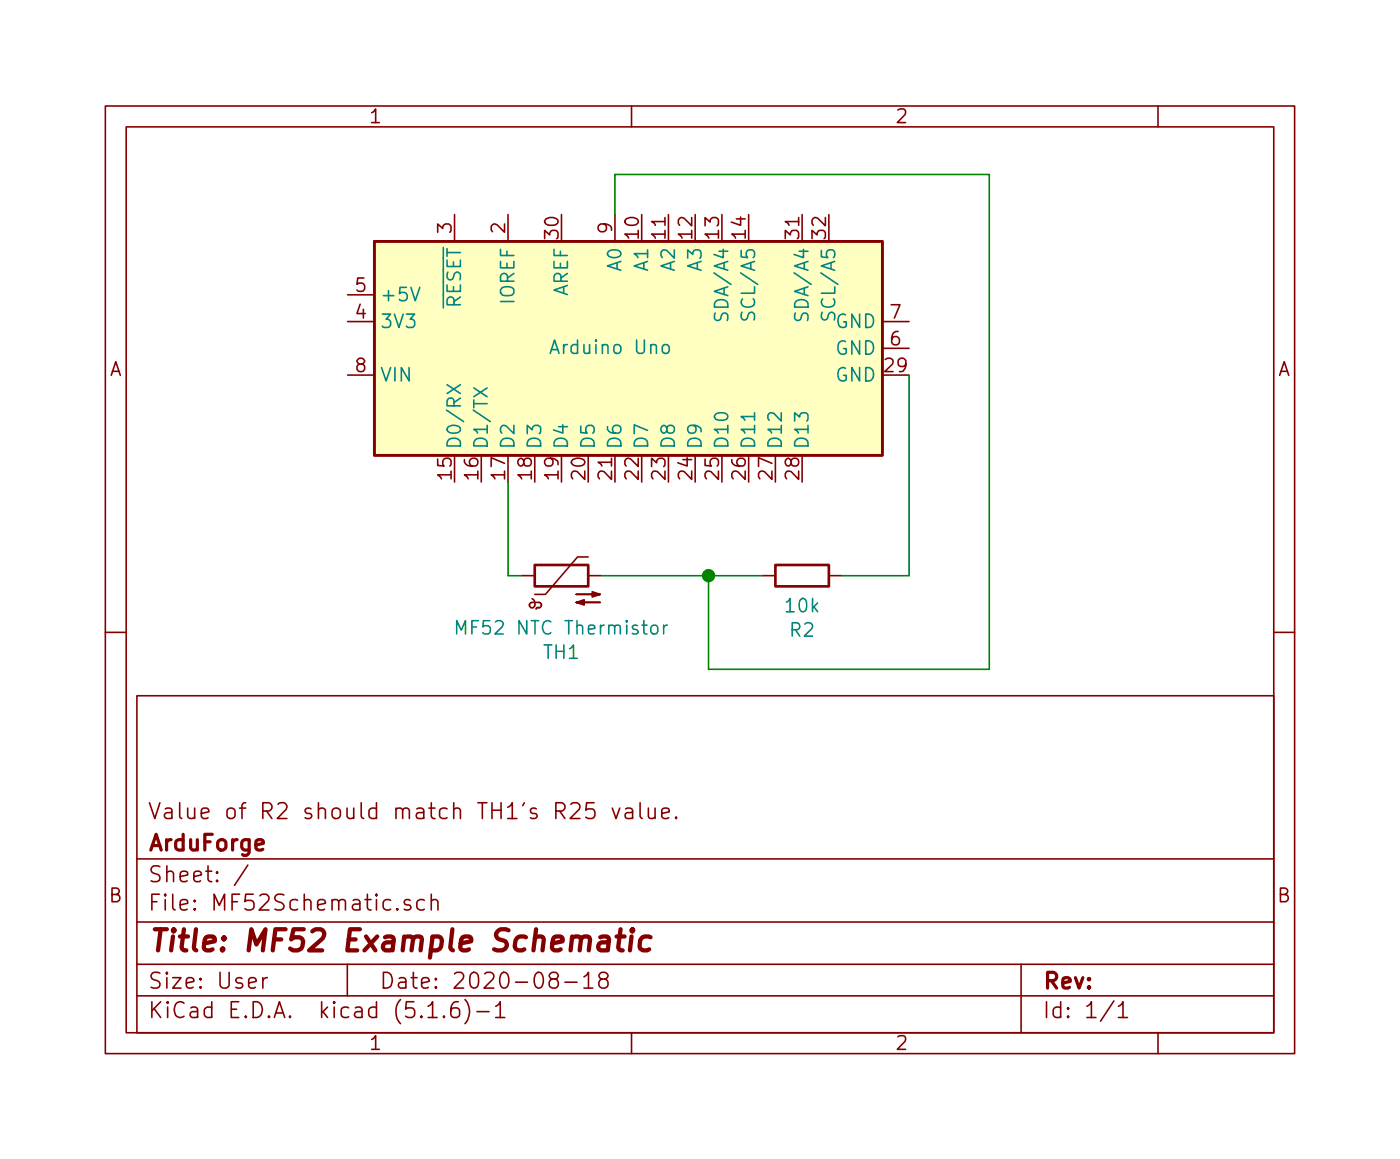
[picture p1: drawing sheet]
<svg xmlns="http://www.w3.org/2000/svg" width="133mm" height="110mm" viewBox="0 0 133 110" stroke-linecap="round" stroke-linejoin="round" font-family="sans-serif">
<g fill="none" stroke="#840000" stroke-width=".15">
<path d="M10 10.1h113v90h-113zM12 12h109v86.1h-109zM60 10.1v1.9M110 10.1v1.9M33 30.5h2.6M33 28h2.6M33 35.6h2.6M43.2 20.4v2.5M48.3 20.4v2.5M58.4 20.4v2.5M83.8 30.5h2.6M83.8 33.1h2.6"/>
<path d="M49.5 54.7h1.3M50.5 56.9a.44 .44 0 0 1 .4 .4 .44 .44 0 0 1-.4 .4l-.2-.2 .1-.3h.9l.1 .2v.2l-.1 .1h-.3l-.1 .1M55.9 52.9h-1l-3.1 3.5h-1M55.9 54.7h1.2M72.4 54.7h1.3M78.7 54.7h1.3M10 60.1h2M13 66.1h108v32h-108zM54.2 76.4l.3-.2 .4 .1a.37 .37 0 0 1 .1 .6l-.8 .8h.9M56.4 76.2h-.7v.7a.65 .65 0 0 1 .7 0 .61 .61 0 0 1 0 .7v.1a.61 .61 0 0 1-.7-.1M58.2 76.7l.3 1 .4-1M59.4 76.8l.2-.1 .4 .1 .1 .1v.8"/>
<path d="M60.1 77.1l-.5 .1a.29 .29 0 0 0-.2 .3 .29 .29 0 0 0 .2 .2h.5M60.8 76.2v1.3l.2 .2M61.6 76.7v1a.43 .43 0 0 0 .6-.1M62.2 76.7v1M62.9 77.2l.7-.1-.1-.3-.4-.1-.2 .2v.6v.2h.2h.4M64.2 77.6v.1v-.1v.1M121 60.1h2M13 94.6h108M13 91.6h108M13 87.6h108M13 81.6h108M23.5 82.2l-1.2 1.9"/>
<path d="M25 92.8v1M25.4 92.8l-.3 .1-.1 .2M33 91.6v3M39 85.5l-.4-.1-.2 .2 .1 .3 .5 .1v.1v.2l-.2 .1-.4-.1M40.3 85.5a.5 .5 0 0 0-.6 .1l-.1 .5a.47 .47 0 0 0 .6 .3l.1-.1M40.7 96.6h.8M41 85.6a.38 .38 0 0 1 .6 0v.8M41 84.9v1.5M42.2 96.5v.1h-.1l.1-.1v.1M43.5 95.1a.59 .59 0 0 0-.7 .7v.6l.1 .1a.49 .49 0 0 0 .7 0 .65 .65 0 0 0-.1-.7 .51 .51 0 0 0-.6 0l-.1 .2M44.2 94.9a1.71 1.71 0 0 1 0 2.3M45.3 96.1h1.2"/>
<path d="M47.1 95.6l.3-.2 .1-.3v1.5M47.1 96.6h.9M52.5 93a.32 .32 0 0 1-.3-.3 .32 .32 0 0 1 .3-.4l.4 .1 .1 .3-.1 .2-.6 .1a.48 .48 0 0 0-.1 .7 .51 .51 0 0 0 .8 0 .48 .48 0 0 0-.2-.7M53.7 93.3h1.1M55.5 92.8l.4-.5v1.5M55.5 93.8h.8M57.2 93l-.3-.3 .1-.2 .2-.2a.47 .47 0 0 1 .6 .3 .35 .35 0 0 1-.3 .4h-.3a.48 .48 0 0 0-.2 .7 .48 .48 0 0 0 .8-.1l-.1-.5-.2-.1M60 98.1v2M97 91.6v6.5M105.8 95.1l-1.3 1.9M106.2 95.6l.4-.2 .1-.3v1.5M106.2 96.6h.9"/>
<path d="M110 98.1v2"/>
</g>
<path d="M57 89l.2-.1 .6 .1 .1 .2-.2 1.1M57.8 89.4l-.2 .1h-.5a.4 .4 0 0 0-.3 .3 .4 .4 0 0 0 .3 .5h.5l.2-.1M58.6 88.9h.7M59 88.2l-.3 1.8 .1 .2 .4 .1M60 88.9l-.2 1.4M60.1 88.2l-.1 .1 .1 .2 .1-.2-.1-.1v.3M61.8 89a.68 .68 0 0 0-1 .3v.8l.3 .2h.4l.2-.1" fill="none" stroke="#840000" stroke-width=".41"/>
<path d="M35.6 22.9h48.2v20.3h-48.2zM50.8 53.7h5.1v2h-5.1zM73.7 53.7h5v2h-5z" fill="none" stroke="#840000" stroke-width=".25"/>
<g fill="#840000" stroke="#840000" stroke-width=".15">
<path d="M54.7 57.2l.8-.2v.5l-.8-.3h2.3z"/>
<path d="M54.7 56.4h2.3l-.7 .3v-.5l.7 .2z"/>
</g>
<g fill="none" stroke="#008484" stroke-width=".15">
<path d="M39 27.3l.4 1.3 .5-1.3M42.5 36.5l1.2 .9M43.7 36.5l-1.2 .9M45 36.8l1.3 .9M46.3 36.8l-1.3 .9M63 32.8a.37 .37 0 0 1 .6 .2v.3a.35 .35 0 0 1-.4 .3 .35 .35 0 0 1-.3-.3v-.3zM67.9 29.7v.5l.2 .2 .3-.1 .2-.4a.29 .29 0 0 1 .3-.2 .29 .29 0 0 1 .2 .3v.4M70.5 29.7a.52 .52 0 0 0 0 .6l.2 .1a.31 .31 0 0 0 .3-.3l.2-.4a.28 .28 0 0 1 .3 0 .28 .28 0 0 1 .2 .2l-.1 .5M71.7 39.2v.7M75.6 29.7l-.1 .5 .2 .2 .3-.1 .2-.4a.29 .29 0 0 1 .3-.2 .29 .29 0 0 1 .3 .3l-.1 .4M78.1 29.7a.52 .52 0 0 0 .1 .6l.1 .1a.31 .31 0 0 0 .3-.3l.2-.4a.28 .28 0 0 1 .3 0 .28 .28 0 0 1 .2 .2l-.1 .5M62 59.4a.35 .35 0 0 1 .5 .2l-.1 .5a.35 .35 0 0 1-.6-.1v-.4z"/>
<path d="M63 59.4v.8M63.4 59.4h-.2l-.2 .2M43.4 60.2v-1.3l.4 1 .4-1v1.3"/>
</g>
<path d="M35.6 22.9h48.2v20.3h-48.2z" fill="#ffffc2" stroke="#ffffc2" stroke-width=".09"/>
<path d="M58.4 20.4v-3.8h35.6v47h-26.7v-8.9M86.4 35.6v19.1h-6.4M48.3 45.8v8.9h1.2M57.1 54.7h15.3" fill="none" stroke="#008400" stroke-width=".15"/>
<circle cx="67.3" cy="54.7" r=".51" fill="#008400" stroke="#008400" stroke-width=".25"/>
<text font-size="2.8" fill="#840000" x="14" y="90.4">Title: MF52 Example Schematic</text>
<g font-size="2.1" fill="#840000">
<text x="14" y="77.8">Value of R2 should match TH1's R25 value.</text>
<text x="14" y="83.8">Sheet: /</text>
<text x="14" y="80.8">ArduForge</text>
<text x="14" y="86.5">File: MF52Schematic.sch</text>
<text x="14" y="93.9">Size: User</text>
<text x="36" y="93.9">Date: 2020-08-18</text>
<text x="99" y="93.9">Rev:</text>
<text x="14" y="96.7">KiCad E.D.A. kicad (5.1.6)-1</text>
<text x="99" y="96.7">Id: 1/1</text>
</g>
<g font-size="1.8" fill="#840000">
<text x="35" y="11.7">1</text>
<text x="85" y="11.7">2</text>
<text x="42.9" y="22.1" transform="rotate(-90 42.9 22.1)">3</text>
<text x="48" y="22.1" transform="rotate(-90 48 22.1)">2</text>
<text x="53.1" y="22.6" transform="rotate(-90 53.1 22.6)">30</text>
<text x="58.2" y="22.1" transform="rotate(-90 58.2 22.1)">9</text>
<text x="60.7" y="22.6" transform="rotate(-90 60.7 22.6)">10</text>
<text x="63.2" y="22.6" transform="rotate(-90 63.2 22.6)">11</text>
<text x="65.8" y="22.6" transform="rotate(-90 65.8 22.6)">12</text>
<text x="68.3" y="22.6" transform="rotate(-90 68.3 22.6)">13</text>
<text x="70.9" y="22.6" transform="rotate(-90 70.9 22.6)">14</text>
<text x="75.9" y="22.6" transform="rotate(-90 75.9 22.6)">31</text>
<text x="78.5" y="22.6" transform="rotate(-90 78.5 22.6)">32</text>
<text x="33.8" y="27.7">5</text>
<text x="10.4" y="35.7">A</text>
<text x="33.8" y="30.3">4</text>
<text x="33.8" y="35.4">8</text>
<text x="84.1" y="35.4">29</text>
<text x="84.6" y="32.8">6</text>
<text x="84.6" y="30.3">7</text>
<text x="121.4" y="35.7">A</text>
<text x="42.9" y="45.5" transform="rotate(-90 42.9 45.5)">15</text>
<text x="45.5" y="45.5" transform="rotate(-90 45.5 45.5)">16</text>
<text x="48" y="45.5" transform="rotate(-90 48 45.5)">17</text>
<text x="50.5" y="45.5" transform="rotate(-90 50.5 45.5)">18</text>
<text x="53.1" y="45.5" transform="rotate(-90 53.1 45.5)">19</text>
<text x="55.6" y="45.5" transform="rotate(-90 55.6 45.5)">20</text>
<text x="58.2" y="45.5" transform="rotate(-90 58.2 45.5)">21</text>
<text x="60.7" y="45.5" transform="rotate(-90 60.7 45.5)">22</text>
<text x="63.2" y="45.5" transform="rotate(-90 63.2 45.5)">23</text>
<text x="65.8" y="45.5" transform="rotate(-90 65.8 45.5)">24</text>
<text x="68.3" y="45.5" transform="rotate(-90 68.3 45.5)">25</text>
<text x="70.9" y="45.5" transform="rotate(-90 70.9 45.5)">26</text>
<text x="73.4" y="45.5" transform="rotate(-90 73.4 45.5)">27</text>
<text x="75.9" y="45.5" transform="rotate(-90 75.9 45.5)">28</text>
<text x="10.4" y="85.7">B</text>
<text x="121.4" y="85.7">B</text>
<text x="35" y="99.7">1</text>
<text x="85" y="99.7">2</text>
</g>
<g font-size="1.8" fill="#008484">
<text x="36.1" y="28.6">+5V</text>
<text x="43.8" y="29.3" transform="rotate(-90 43.8 29.3)">RESET</text>
<text x="48.9" y="28.8" transform="rotate(-90 48.9 28.8)">IOREF</text>
<text x="54" y="28.3" transform="rotate(-90 54 28.3)">AREF</text>
<text x="59.1" y="25.7" transform="rotate(-90 59.1 25.7)">A0</text>
<text x="61.6" y="25.7" transform="rotate(-90 61.6 25.7)">A1</text>
<text x="64.1" y="25.7" transform="rotate(-90 64.1 25.7)">A2</text>
<text x="66.7" y="25.7" transform="rotate(-90 66.7 25.7)">A3</text>
<text x="69.2" y="29.9" transform="rotate(-90 69.2 29.9)">SDA/A4</text>
<text x="71.8" y="29.7" transform="rotate(-90 71.8 29.7)">SCL/A5</text>
<text x="76.8" y="29.9" transform="rotate(-90 76.8 29.9)">SDA/A4</text>
<text x="79.4" y="29.7" transform="rotate(-90 79.4 29.7)">SCL/A5</text>
<text x="36.1" y="31.2">3V3</text>
<text x="52.6" y="33.6">Arduino Uno</text>
<text x="79.4" y="33.7">GND</text>
<text x="79.4" y="31.2">GND</text>
<text x="36.1" y="36.3">VIN</text>
<text x="79.4" y="36.3">GND</text>
<text x="43.8" y="42.7" transform="rotate(-90 43.8 42.7)">D0/RX</text>
<text x="46.4" y="42.7" transform="rotate(-90 46.4 42.7)">D1/TX</text>
<text x="48.9" y="42.7" transform="rotate(-90 48.9 42.7)">D2</text>
<text x="51.4" y="42.7" transform="rotate(-90 51.4 42.7)">D3</text>
<text x="54" y="42.7" transform="rotate(-90 54 42.7)">D4</text>
<text x="56.5" y="42.7" transform="rotate(-90 56.5 42.7)">D5</text>
<text x="59.1" y="42.7" transform="rotate(-90 59.1 42.7)">D6</text>
<text x="61.6" y="42.7" transform="rotate(-90 61.6 42.7)">D7</text>
<text x="64.1" y="42.7" transform="rotate(-90 64.1 42.7)">D8</text>
<text x="66.7" y="42.7" transform="rotate(-90 66.7 42.7)">D9</text>
<text x="69.2" y="42.7" transform="rotate(-90 69.2 42.7)">D10</text>
<text x="71.8" y="42.7" transform="rotate(-90 71.8 42.7)">D11</text>
<text x="74.3" y="42.7" transform="rotate(-90 74.3 42.7)">D12</text>
<text x="76.8" y="42.7" transform="rotate(-90 76.8 42.7)">D13</text>
<text x="74.7" y="58.2">10k</text>
<text x="44.1" y="60.3">MF52 NTC Thermistor</text>
<text x="51.7" y="62.6">TH1</text>
<text x="75.1" y="60.5">R2</text>
</g>
</svg>
